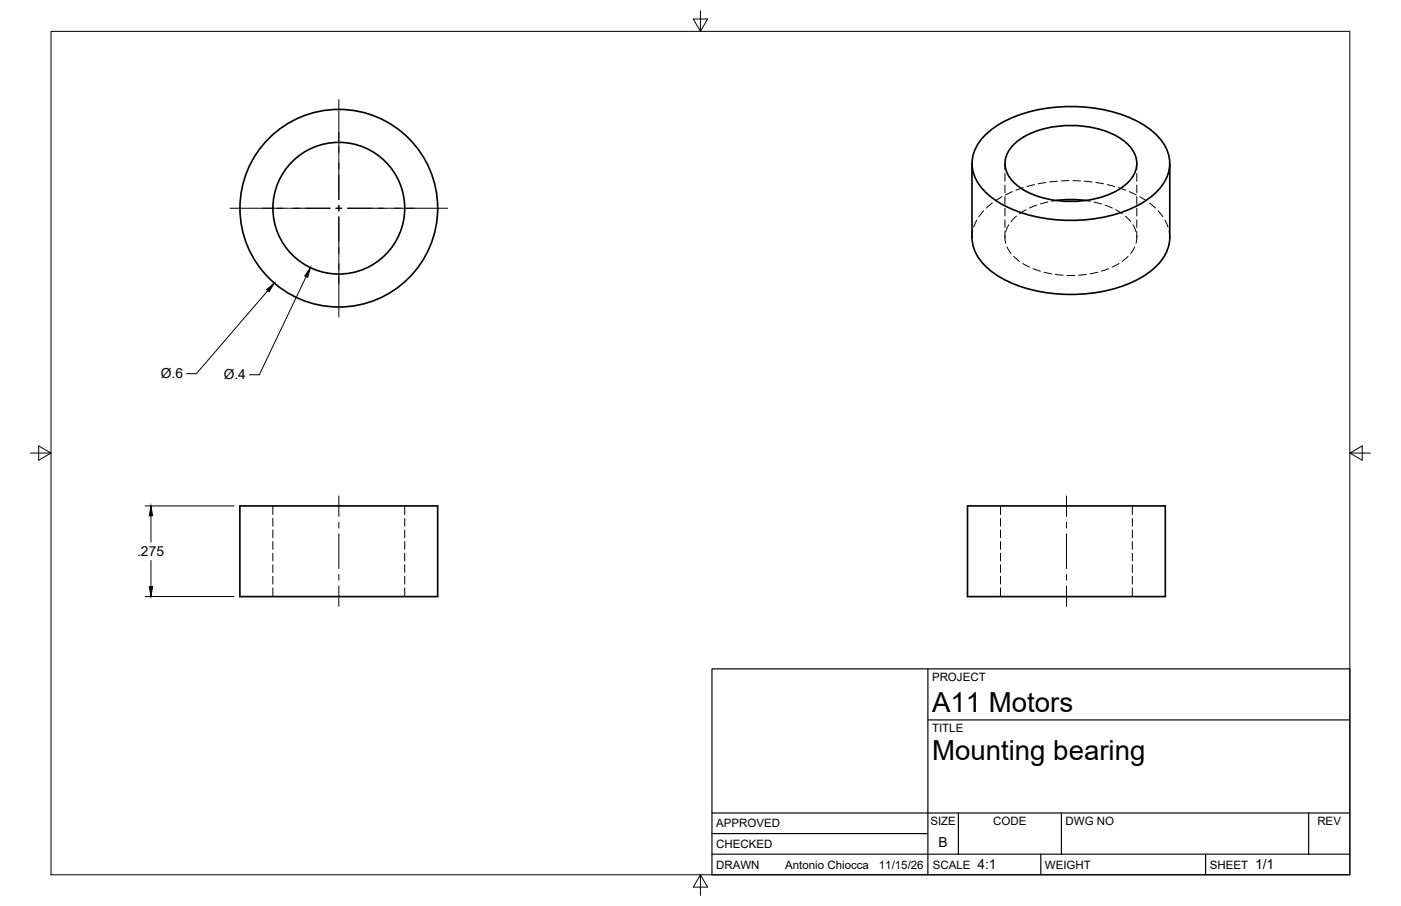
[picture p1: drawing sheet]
<svg xmlns="http://www.w3.org/2000/svg" width="432mm" height="279mm" viewBox="0 0 432 279" stroke-linecap="round" stroke-linejoin="round" font-family="sans-serif">
<!-- layer: Visible -->
<g fill="none" stroke="#000" stroke-width=".51">
<path d="M299.6 50.4v22.8a13.5 13.5 0 0 0 5.9 10.4 41.5 41.5 0 0 0 27.1 7.1 37.7 37.7 0 0 0 23.4-8.2 12.9 12.9 0 0 0 4.5-9.3v-22.8M303.8 41.5a35.2 35.2 0 0 1 20.7-8.4 44.9 44.9 0 0 1 28.9 6 14 14 0 0 1 7.1 12 14.5 14.5 0 0 1-7.1 10.6 45.4 45.4 0 0 1-31.1 5.7 34.3 34.3 0 0 1-18.5-8.1 11.5 11.5 0 0 1 0-17.8zM312.1 45a24.3 24.3 0 0 1 17-6.3 27.5 27.5 0 0 1 17.9 5.3 7.9 7.9 0 0 1 0 12.9 28.5 28.5 0 0 1-21.5 4.9 21 21 0 0 1-14.3-7 7.4 7.4 0 0 1 .9-9.8zM325.6 61.8l5-.3 3.9 .3M73.9 156h61v28h-61zM298.2 156h61v28h-61z"/>
<circle cx="104.4" cy="64.2" r="30.5"/>
<circle cx="104.4" cy="64.2" r="20.3"/>
</g>
<!-- layer: Hidden -->
<g fill="none" stroke="#000" stroke-width=".31">
<path d="M309.7 50.4v1.9M309.7 53.5v2.4M309.7 57.1v2.4M312 59.1l-2.1 1M315.4 57.9l-2.3 .8M318.8 56.9l-2.3 .6M322.3 56.3l-2.3 .4M325.9 55.9l-2.4 .2M329.5 55.7l-2.4 .1M330.6 55.7l2.4 .1M334.2 55.9l2.4 .2M337.8 56.3l2.3 .4"/>
<path d="M341.3 56.9l2.3 .6M344.7 57.9l2.3 .8M348.1 59.1l2.1 1M350.4 50.4v1.9M350.4 53.5v2.4M350.4 57.1v2.4M299.8 71.2l-.2 2.1M301.1 67.9l-1 2.1M303.2 65l-1.5 1.8M305.8 62.6l-1.8 1.6M308.8 60.7l-2 1.2M309.7 60.6v2.4"/>
<path d="M309.7 64.2v2.4M309.7 67.8v2.4M309.7 71.4v1.9M309.8 72.7l.2 2.3M310.4 76.2l1.2 2M310.9 69.3l-.9 2.2M312.4 79.1l1.8 1.5M313.3 66.7l-1.7 1.6M316.3 64.7l-2.1 1.2M319.5 63.2l-2.2 1M323 62.3l-2.3 .6M325.6 61.8l-1.5 .3"/>
<path d="M334.5 61.8l1.5 .3M337.2 62.3l2.3 .6M340.6 63.3l2.2 .9M343.9 64.7l2 1.2M346.8 66.7l1.7 1.7M347.7 79.1l-1.8 1.5M349.2 69.3l.9 2.2M349.7 76.2l-1.2 2M350.3 72.7l-.2 2.3M350.4 60.6v2.4M350.4 64.2v2.4M350.4 67.8v2.4"/>
<path d="M350.4 71.4v1.9M351.3 60.7l2 1.2M354.3 62.6l1.8 1.6M356.9 65l1.5 1.8M359.1 67.9l.9 2.1M360.3 71.2l.2 2.1M315.2 81.3l2.1 1.1M318.4 82.8l2.3 .9M321.8 84l2.3 .5M325.3 84.6l2.4 .3M328.8 84.9h2.4M334.8 84.6l-2.4 .3"/>
<path d="M338.3 84l-2.3 .5M341.7 82.9l-2.3 .8M344.9 81.3l-2.1 1.1M84.1 156v2.7M84.1 159.9v2.4M124.7 156v2.7M124.7 159.9v2.4M308.4 156v2.7M308.4 159.9v2.4M349 156v2.7M349 159.9v2.4M84.1 163.4v2.4"/>
<path d="M84.1 167v2.4M84.1 170.6v2.4M84.1 174.2v2.4M84.1 177.7v2.4M124.7 163.4v2.4M124.7 167v2.4M124.7 170.6v2.4M124.7 174.2v2.4M124.7 177.7v2.4M308.4 163.4v2.4M308.4 167v2.4M308.4 170.6v2.4"/>
<path d="M308.4 174.2v2.4M308.4 177.7v2.4M349 163.4v2.4M349 167v2.4M349 170.6v2.4M349 174.2v2.4M349 177.7v2.4M84.1 181.3v2.7M124.7 181.3v2.7M308.4 181.3v2.7M349 181.3v2.7"/>
</g>
<!-- layer: Border -->
<path d="M15.7 9.7h400.3v260.1h-400.3zM215.9 3.3v6.4l-2.2-3.8h4.4l-2.2 3.8M9.4 139.7h6.3l-3.8-2.2v4.4l3.8-2.2M416 139.7l3.8 2.2v-4.4l-3.8 2.2h6.4M215.9 269.8l2.2 3.8h-4.4l2.2-3.8v6.3" fill="none" stroke="#000" stroke-width=".31"/>
<!-- layer: Titleblock -->
<path d="M219.4 206.3h196.6v63.5h-196.6zM286 206.3v63.5M286 222h130M219.4 257.1h66.6M219.4 250.7h196.6M295.4 250.7v12.7M327.1 250.7v12.7M403.3 250.7v12.7M219.4 263.4h196.6M320.8 263.4v6.4M371.6 263.4v6.4" fill="none" stroke="#000" stroke-width=".36"/>
<!-- layer: Smart Centers -->
<g fill="none" stroke="#000" stroke-width=".31">
<path d="M104.4 30.7v17.8M104.4 48.8v12.7M70.9 64.2h17.8M89 64.2h12.7M103.5 64.2h1.8M104.4 63.3v1.8M104.4 66.9v12.7M104.4 79.9v17.8M107.1 64.2h12.7M120.1 64.2h17.9M104.4 153v6.3M328.7 153v6.3"/>
<path d="M104.4 161.1v1.8M104.4 164.6v10.7M104.4 177.1v1.8M328.7 161.1v1.8M328.7 164.6v10.7M328.7 177.1v1.8M104.4 180.7v6.3M328.7 180.7v6.3"/>
</g>
<!-- layer: FD_Dimensions -->
<path d="M82.5 89.6l-22 25.6h-3M94.4 85.3l-14.5 30.3h-3M44.7 156h27.5M46.5 159.1v8.1M46.5 172.8v8.1M44.7 184h27.5" fill="none" stroke="#000" stroke-width=".31"/>
<path d="M82.2 89.3l2.3-2-1.5 2.7zM95.7 82.6l-.9 2.9-.9-.4zM46.5 156l.5 3.1h-1zM46 180.9h1l-.5 3.1z" fill="#000" stroke="#000" stroke-width=".31"/>
<g font-size="8.5">
<text x="287.3" y="219.5">A11 Motors</text>
<text x="287.3" y="234.5">Mounting bearing</text>
</g>
<g font-size="4.3">
<text x="49.6" y="116.7">Ø.6</text>
<text x="68.9" y="117">Ø.4</text>
<text x="42.3" y="171.5">.275</text>
<text x="289.3" y="261.2">B</text>
<text x="301.2" y="268.1">4:1</text>
<text x="386.8" y="268.1">1/1</text>
</g>
<g font-size="3.5">
<text x="287.3" y="210.1">PROJECT</text>
<text x="287.3" y="225.8">TITLE</text>
<text x="220.7" y="255.2">APPROVED</text>
<text x="286.7" y="254.5">SIZE</text>
<text x="306.1" y="254.5">CODE</text>
<text x="328.4" y="254.5">DWG NO</text>
<text x="406" y="254.5">REV</text>
<text x="220.7" y="261.5">CHECKED</text>
<text x="220.7" y="267.9">DRAWN</text>
<text x="242" y="267.9">Antonio Chiocca</text>
<text x="270.9" y="267.9">11/15/26</text>
<text x="287.5" y="267.9">SCALE</text>
<text x="322.1" y="267.9">WEIGHT</text>
<text x="372.9" y="267.9">SHEET</text>
</g>
</svg>
